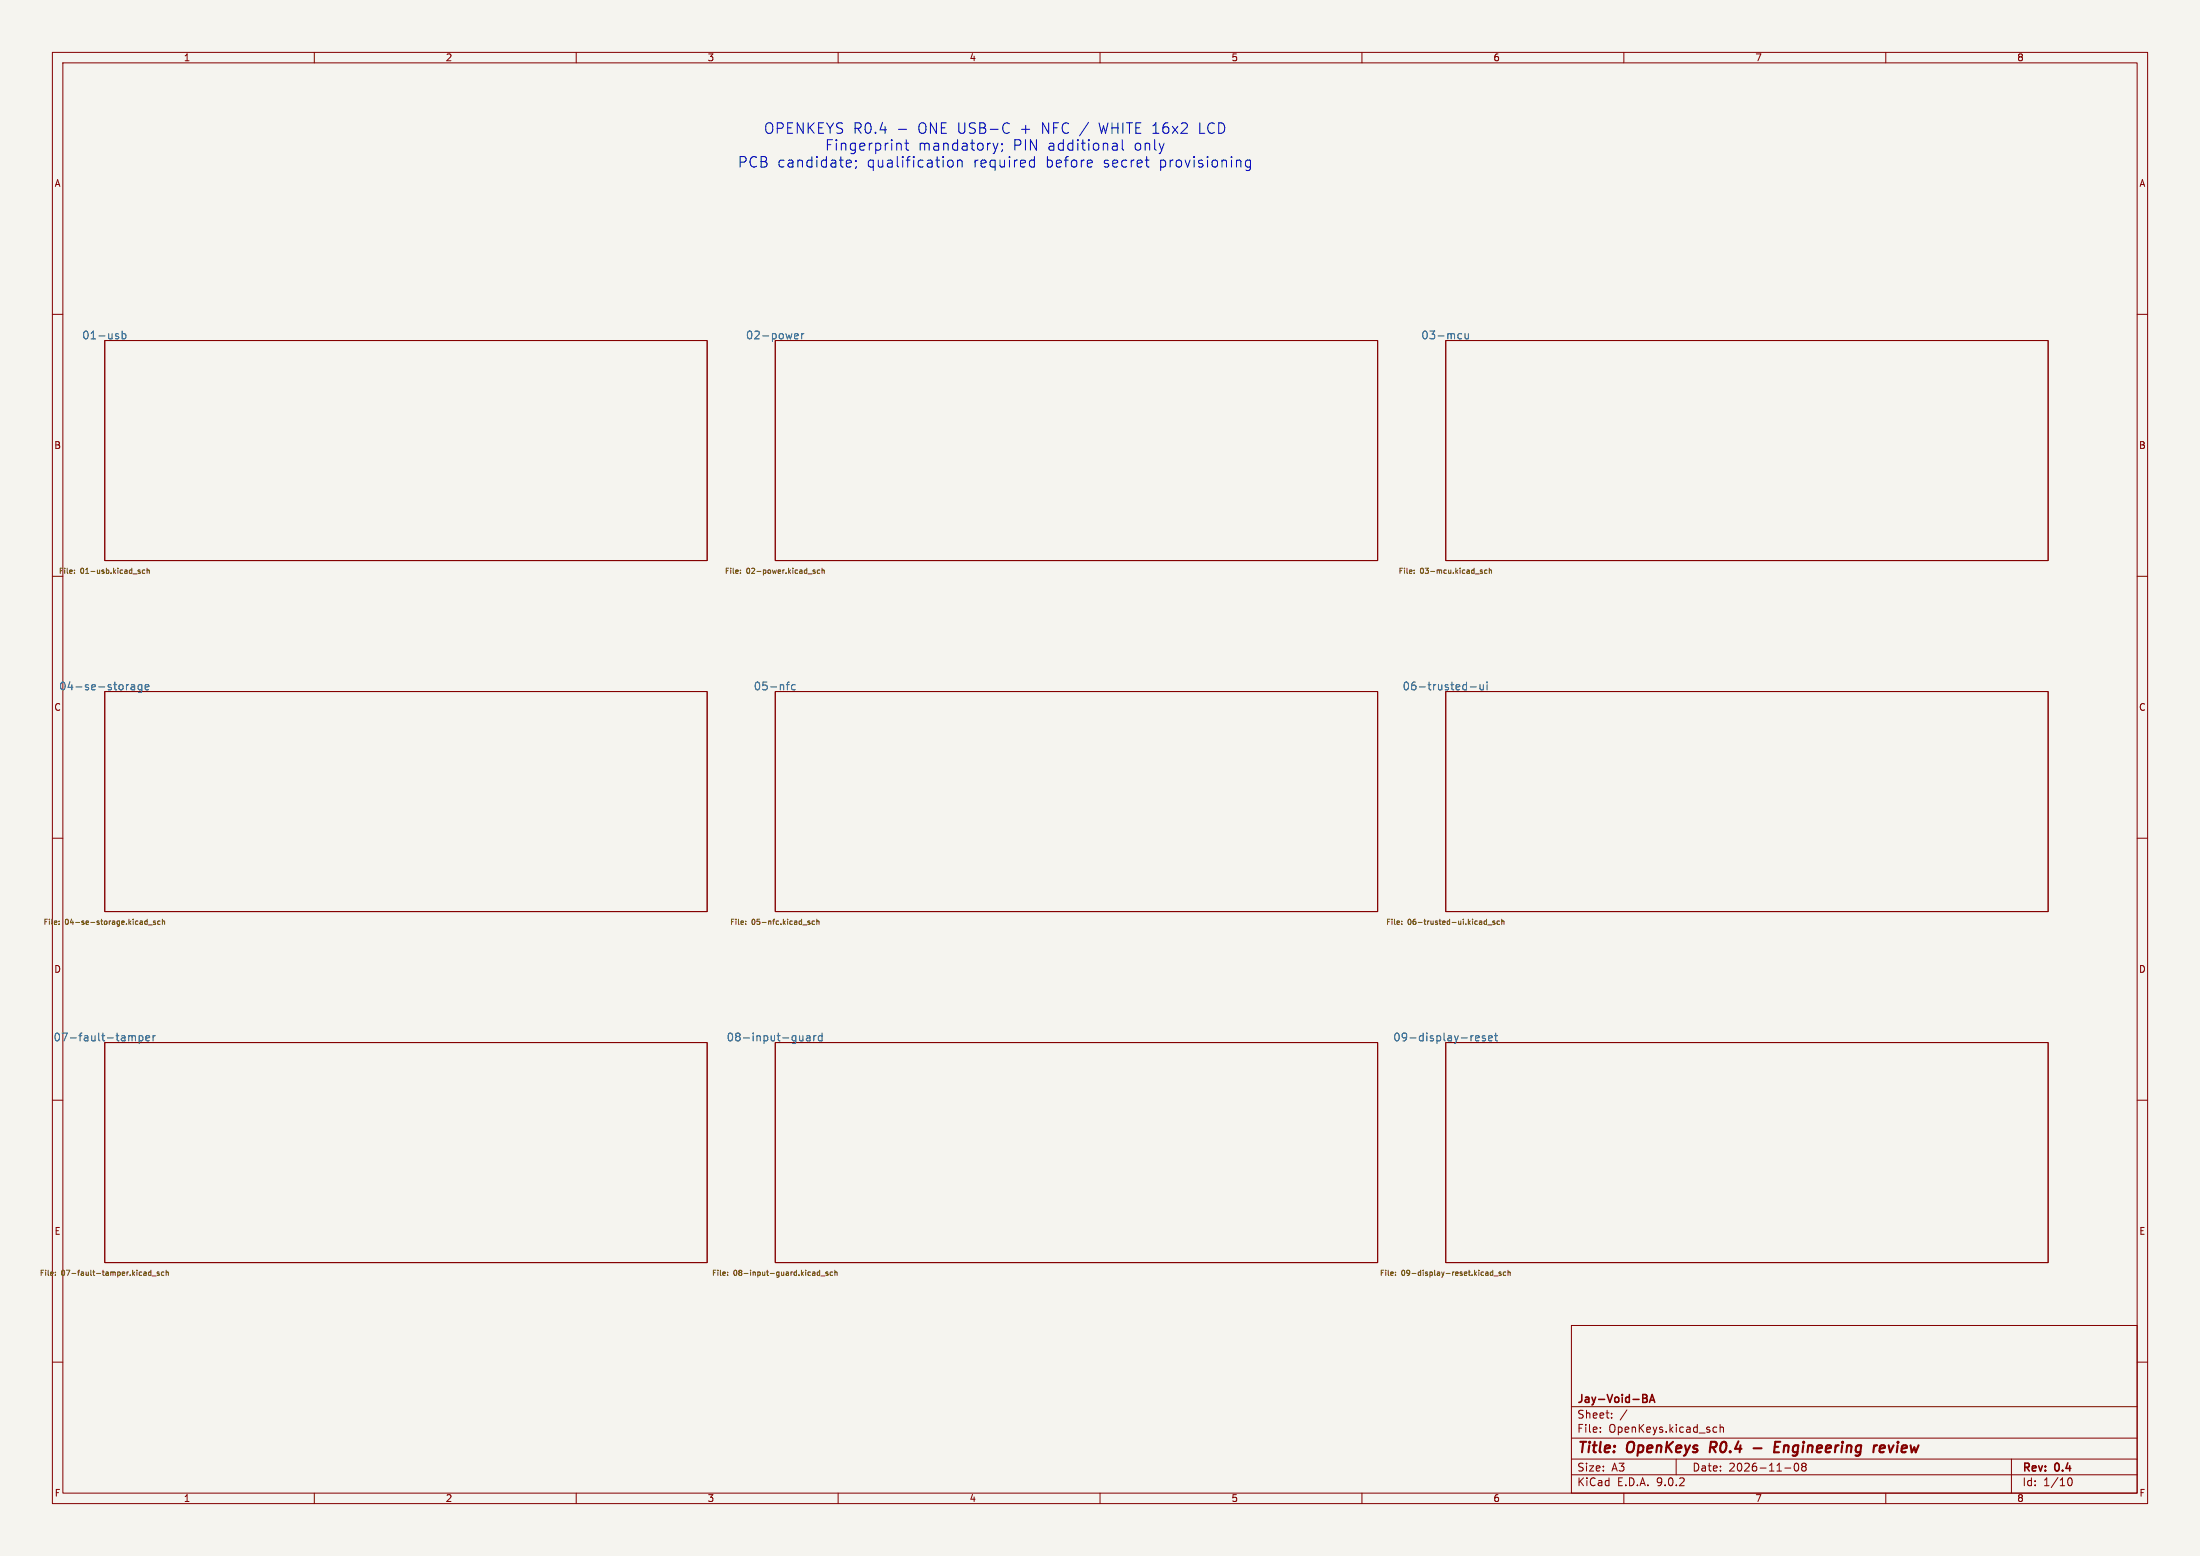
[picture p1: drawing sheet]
<svg xmlns="http://www.w3.org/2000/svg" width="420mm" height="297mm" viewBox="0 0 420 297" stroke-linecap="round" stroke-linejoin="round" font-family="sans-serif">
<path d="M0 0h420v297h-420z" fill="#f5f4ef" stroke="#f5f4ef" stroke-width=".19"/>
<g fill="none" stroke="#840000" stroke-width=".19">
<path d="M10 10h400v277h-400zM12 12h396v273h-396zM60 10v2M110 10v2M160 10v2M210 10v2M260 10v2M310 10v2M360 10v2M10 60h2M20 65h115v42h-115zM148 65h115v42h-115z"/>
<path d="M276 65h115v42h-115zM408 60h2M10 110h2M408 110h2M20 132h115v42h-115zM148 132h115v42h-115zM276 132h115v42h-115zM10 160h2M408 160h2M20 199h115v42h-115zM148 199h115v42h-115zM276 199h115v42h-115z"/>
<path d="M10 210h2M408 210h2M300 253h108v32h-108zM10 260h2M300 278.5h108M300 274.5h108M300 268.5h108M305.5 273.2v.2M305.5 272.5v.1M307.7 270.5v.2M307.7 269.8v.1M310.6 269.1l-1.3 1.9"/>
<path d="M320 278.5v3M327.2 273.3h.5M327.2 272.5h.5M328.4 272.5l.2-.1 .3 .1 .1 .9M328.4 271.9v1.5M342.7 279.4a.81 .81 0 0 0 .3 1.4l.2-.2 .2-.4-.2-.8M344 279.4l-.1 .2 .3 .3M344.2 279.9l-.3 .3 .1 .4 .2 .2 .5-.1 .1-.2-.1-.4-.2-.2M344.2 279.9h.3M344.7 279.4l.1 .2-.3 .3M384 278.5v6.5M408 260h2"/>
<path d="M60 285v2M110 285v2M160 285v2M210 285v2M260 285v2M300 281.5h108M310 285v2M340.7 280.2h1.2M360 285v2M394.7 282.7l.2-.5 .2-.1a.8 .8 0 0 1 .5 .7 .8 .8 0 0 1-.5 .8l-.2-.2-.2-.4"/>
</g>
<path d="M326.6 275.2l-.2 2M334.8 276.4h1.5M338.8 276.2h.7M339.9 275.2h-1l-.2 2h.9M358.8 276.5l1-.2v-.3h-.8l-.2 .9 .2 .3 .6-.1" fill="none" stroke="#840000" stroke-width=".4"/>
<path d="M313.6 266.2h.5l.2 .1 .1 .3-.3 .3M313.6 266.9h.5M314.1 266.9a.4 .4 0 0 1 .4 .4 .4 .4 0 0 1-.3 .4h-.6M314.9 267.7l.5-1.5 .5 1.5M315 267.3h.8" fill="none" stroke="#840000" stroke-width=".3"/>
<g fill="none" stroke="#006464" stroke-width=".19">
<path d="M22.6 64.3v.3M23.3 63.8l.4-.1 .3 .3-.1 .6h-.6M23.3 63.2v1.5M151.7 64.6h.6M151.7 63.8l.5-.1 .2 .3-.7 .2M153 63.7v1M153.5 63.7l-.3 .1-.2 .2M278.6 63.7l.4 .1M279 64.6l-.4 .1M279.7 63.7v.9l.4 .1 .2-.2M280.3 63.7v1M25.1 130.8h.5l.1 .9"/>
<path d="M25.7 131l-.5 .1a.29 .29 0 0 0-.2 .3 .29 .29 0 0 0 .2 .3l.5-.1M27.1 130.8l-.5-.1-.2 .3 .1 .6h.6M27.1 130.7v1.2l-.3 .3-.4-.1M27.7 131.2l.7-.2v-.2l-.5-.1-.2 .2 .1 .7h.6M150.1 130.7h.6M150.7 130.2l-.4 .2M151.8 130.8l-.4-.1-.3 .3 .1 .6h.6M280.7 131.1h1.1M282.5 130.7l.1 .9 .4 .1 .2-.2M283.2 130.7v1M283.9 130.2v.1M283.9 130.7v1"/>
<path d="M25 197.7l.2 .2M25.2 197.9l.2-.2 .4 .1 .1 .9M25.2 197.9v.8M26.6 197.8l.4-.1 .3 .3-.2 .6h-.5M26.6 197.7v1.5M27.9 198.2l.7-.2-.1-.2-.4-.1-.2 .2v.7h.6M29.2 197.7v1M29.6 197.7l-.2 .1-.2 .2M153.3 198.5l-.2 .2-.4-.1M153.3 197.7v1M154 197.8h.6v.9M154.6 198l-.5 .1a.29 .29 0 0 0-.2 .3 .29 .29 0 0 0 .2 .3l.5-.1"/>
<path d="M155.4 197.7v1M155.8 197.7l-.3 .1-.1 .2M156.9 197.8l-.4-.1-.3 .3 .2 .6h.5M156.9 197.2v1.5M281.7 198.2l.7-.2-.1-.2-.4-.1-.2 .2v.7h.6M283.5 197.8l-.3-.1-.2 .2v.2l.5 .2v.3h-.5M284.2 198.2l.7-.2-.1-.2-.4-.1-.2 .2v.7h.6M285.3 197.7h.6M285.5 197.2v1.3l.4 .2"/>
</g>
<g fill="none" stroke="#725600" stroke-width=".19">
<path d="M14.2 109.4v.1M14.2 108.8v.1M26.5 109.1l.3 .2-.3 .2M26.5 108.8h.2M27.6 108.8h-.2l-.2 .2 .1 .4h.3M28.1 108.9l.4-.1v.7M28.1 108.5v1M141.4 109.4v.1M141.4 108.8v.1M155.3 109.1l.3 .1v.1l-.1 .2-.3-.1M155.3 108.8h.3M156.5 108.8h-.3l-.2 .2 .1 .4h.4"/>
<path d="M156.9 108.9l.4-.1 .1 .7M156.9 108.5v1M270 109.4v.1M270 108.8v.1M282.6 109.1l.4 .2v.1l-.3 .1M282.6 108.8h.4M283.9 108.8h-.3l-.2 .2 .1 .4h.4M284.3 108.9l.4-.1v.7M284.3 108.5v1M11.3 176.4v.1M11.3 175.8v.1M27.8 175.8h.3"/>
<path d="M28.1 176.4l-.3 .1M28.1 175.5v1M28.3 176.5h.8M29.7 175.8h-.3l-.1 .1v.2l.4 .1v.2h-.4M30.6 175.8h-.3l-.2 .2 .1 .4h.4M31 175.9l.4-.1v.7M31 175.5v1M142.4 176.4v.1M142.4 175.8v.1M154.3 176.1l.3 .2v.1l-.3 .1M154.3 175.8h.3M155.5 175.8h-.3l-.2 .2 .1 .4h.4"/>
<path d="M155.9 175.9l.4-.1 .1 .7M155.9 175.5v1M267.6 176.4v.1M267.6 175.8v.1M283.5 175.8h.3M283.8 176.4l-.3 .1M283.8 175.5v1M284 176.5h.8M285.4 175.8h-.3l-.1 .1v.2l.4 .1v.2h-.4M286.3 175.8h-.3l-.2 .2 .1 .4h.4M286.7 175.9l.4-.1v.7M286.7 175.5v1"/>
<path d="M10.6 243.4v.1M10.6 242.8v.1M28.8 242.8h-.3l-.2 .2 .1 .4h.4M28.8 242.5v1M29 243.5h.8M30.4 242.8h-.3l-.1 .1v.2l.4 .1v.2h-.4M31.3 242.8h-.3l-.2 .2 .1 .4h.4M31.7 242.9l.4-.1v.7M31.7 242.5v1M138.9 243.4v.1M138.9 242.8v.1M156 243.4h.5"/>
<path d="M156.5 242.8l-.5 .1M156.5 242.5v1M156.7 243.5h.8M158 242.8h-.2l-.1 .1v.2l.3 .1v.2h-.3M159 242.8h-.3l-.2 .2 .1 .4h.4M159.4 242.9l.4-.1v.7M159.4 242.5v1M266.4 243.4v.1M266.4 242.8v.1M285 242.5v1M285 242.8h-.3l-.2 .2 .1 .4h.4M285.2 243.5h.8"/>
<path d="M286.5 242.8h-.2l-.1 .1v.2l.3 .1v.2h-.3M287.5 242.8h-.3l-.2 .2 .1 .4h.4M287.9 242.9l.4-.1v.7M287.9 242.5v1"/>
</g>
<g fill="none" stroke="#0000c2" stroke-width=".19">
<path d="M162.2 30.6h.2l.1 .4-.9 .2M162.4 31.8l-.5 .1M163.4 30.6v.2M163.5 31.8l-.2 .4M171.5 27.3h.3l.2 .3v1.1M171.5 24.7h1.5M172.7 27.3h.8M173 26.7v1.7l.1 .2 .4 .1M180.9 30.9a.54 .54 0 0 1 .5-.4 .54 .54 0 0 1 .6 .4v.6a.54 .54 0 0 1-.6 .4 .54 .54 0 0 1-.5-.4M182.8 30.7a.5 .5 0 0 1 .9 .1v1.1M182.8 30.6v1.3M189.6 27.3l.4 1.4"/>
<path d="M190 28.7l-.1 .4M190.5 27.3l-.5 1.4M191.3 27.4v.2M191.4 28.6l-.2 .4M192.3 23.4l.4 .2M192.7 25.3l-.4 .1M196.7 31.8h.8M196.7 30.6h.8M197.5 29.9v2M208.4 30.6l.1 .4-.9 .2M212.6 27.3h.4l.3 .3v1.1M213.3 28.6l-.7 .1"/>
<path d="M213.3 27.8l-.7 .1M214.2 26.7v1.7l.3 .3M218.6 30.6h.8M219 31.8l.4 .1M238.7 30.6h-.6l-.3 .3v.6l.2 .3h.7M238.7 30.6v1.6a.54 .54 0 0 1-.8 .3"/>
</g>
<g font-size="2.8" fill="#0000c2">
<text x="145.8" y="25.8">OPENKEYS R0.4</text>
<text x="157.4" y="29">Fingerprint</text>
<text x="175.2" y="25.8">ONE USB-C</text>
<text x="175.2" y="29">mandatory;</text>
<text x="193.4" y="29">PIN</text>
<text x="194.8" y="25.8">+</text>
<text x="198.9" y="25.8">NFC /</text>
<text x="200" y="29">additional</text>
<text x="210" y="25.8">WHITE 16x2</text>
<text x="216.5" y="29">only</text>
<text x="229.1" y="25.8">LCD</text>
<text x="140.8" y="32.2">PCB candidate;</text>
<text x="165.5" y="32.2">qualification</text>
<text x="185.8" y="32.2">required</text>
<text x="199.7" y="32.2">before</text>
<text x="210.7" y="32.2">secret</text>
<text x="221.4" y="32.2">provisioning</text>
</g>
<g font-size="2.8" fill="#840000">
<text x="301" y="277.9">Title:</text>
<text x="310.6" y="277.9">OpenKeys</text>
<text x="327.3" y="277.9">R0.4</text>
<text x="341.1" y="277.9">Engineering</text>
<text x="360.9" y="277.9">review</text>
</g>
<g font-size="2.1" fill="#006464">
<text x="15.6" y="65">01-usb</text>
<text x="142.3" y="65">02-power</text>
<text x="271.2" y="65">03-mcu</text>
<text x="11.2" y="132">04-se-storage</text>
<text x="143.8" y="132">05-nfc</text>
<text x="267.7" y="132">06-trusted-ui</text>
<text x="10.1" y="199">07-fault-tamper</text>
<text x="138.6" y="199">08-input-guard</text>
<text x="265.9" y="199">09-display-reset</text>
</g>
<g font-size="2.1" fill="#840000">
<text x="301" y="268.2">Jay-Void-BA</text>
<text x="301" y="273.7">File:</text>
<text x="301" y="271">Sheet:</text>
<text x="307.1" y="273.7">OpenKeys.kicad_sch</text>
<text x="301" y="281.1">Size:</text>
<text x="307.6" y="281.1">A3</text>
<text x="323" y="281.1">Date:</text>
<text x="330" y="281.1">2026-11-08</text>
<text x="386" y="281.3">Rev:</text>
<text x="392.4" y="281.3">0.4</text>
<text x="301" y="283.9">KiCad</text>
<text x="308.7" y="283.9">E.D.A.</text>
<text x="316.3" y="283.9">9.0.2</text>
<text x="386" y="283.9">Id:</text>
<text x="390.1" y="283.9">1/10</text>
</g>
<g font-size="1.8" fill="#840000">
<text x="35" y="11.9">1</text>
<text x="85" y="11.9">2</text>
<text x="135" y="11.9">3</text>
<text x="185" y="11.9">4</text>
<text x="235" y="11.9">5</text>
<text x="285" y="11.9">6</text>
<text x="335" y="11.9">7</text>
<text x="385" y="11.9">8</text>
<text x="10.3" y="35.9">A</text>
<text x="408.3" y="35.9">A</text>
<text x="10.3" y="85.9">B</text>
<text x="408.2" y="85.9">B</text>
<text x="10.3" y="135.9">C</text>
<text x="408.2" y="135.9">C</text>
<text x="10.3" y="185.9">D</text>
<text x="408.2" y="185.9">D</text>
<text x="10.3" y="235.9">E</text>
<text x="408.3" y="235.9">E</text>
<text x="10.3" y="285.9">F</text>
<text x="35" y="286.9">1</text>
<text x="85" y="286.9">2</text>
<text x="135" y="286.9">3</text>
<text x="185" y="286.9">4</text>
<text x="235" y="286.9">5</text>
<text x="285" y="286.9">6</text>
<text x="335" y="286.9">7</text>
<text x="385" y="286.9">8</text>
<text x="408.3" y="285.9">F</text>
</g>
<g font-size="1.4" fill="#725600">
<text x="11.1" y="109.7">File:</text>
<text x="15.3" y="109.7">01-usb.kicad_sch</text>
<text x="138.3" y="109.7">File:</text>
<text x="142.5" y="109.7">02-power.kicad_sch</text>
<text x="266.9" y="109.7">File:</text>
<text x="271.1" y="109.7">03-mcu.kicad_sch</text>
<text x="8.2" y="176.7">File:</text>
<text x="12.4" y="176.7">04-se-storage.kicad_sch</text>
<text x="139.3" y="176.7">File:</text>
<text x="143.5" y="176.7">05-nfc.kicad_sch</text>
<text x="264.5" y="176.7">File:</text>
<text x="268.7" y="176.7">06-trusted-ui.kicad_sch</text>
<text x="7.5" y="243.7">File:</text>
<text x="11.7" y="243.7">07-fault-tamper.kicad_sch</text>
<text x="135.8" y="243.7">File:</text>
<text x="140" y="243.7">08-input-guard.kicad_sch</text>
<text x="263.3" y="243.7">File:</text>
<text x="267.5" y="243.7">09-display-reset.kicad_sch</text>
</g>
</svg>
